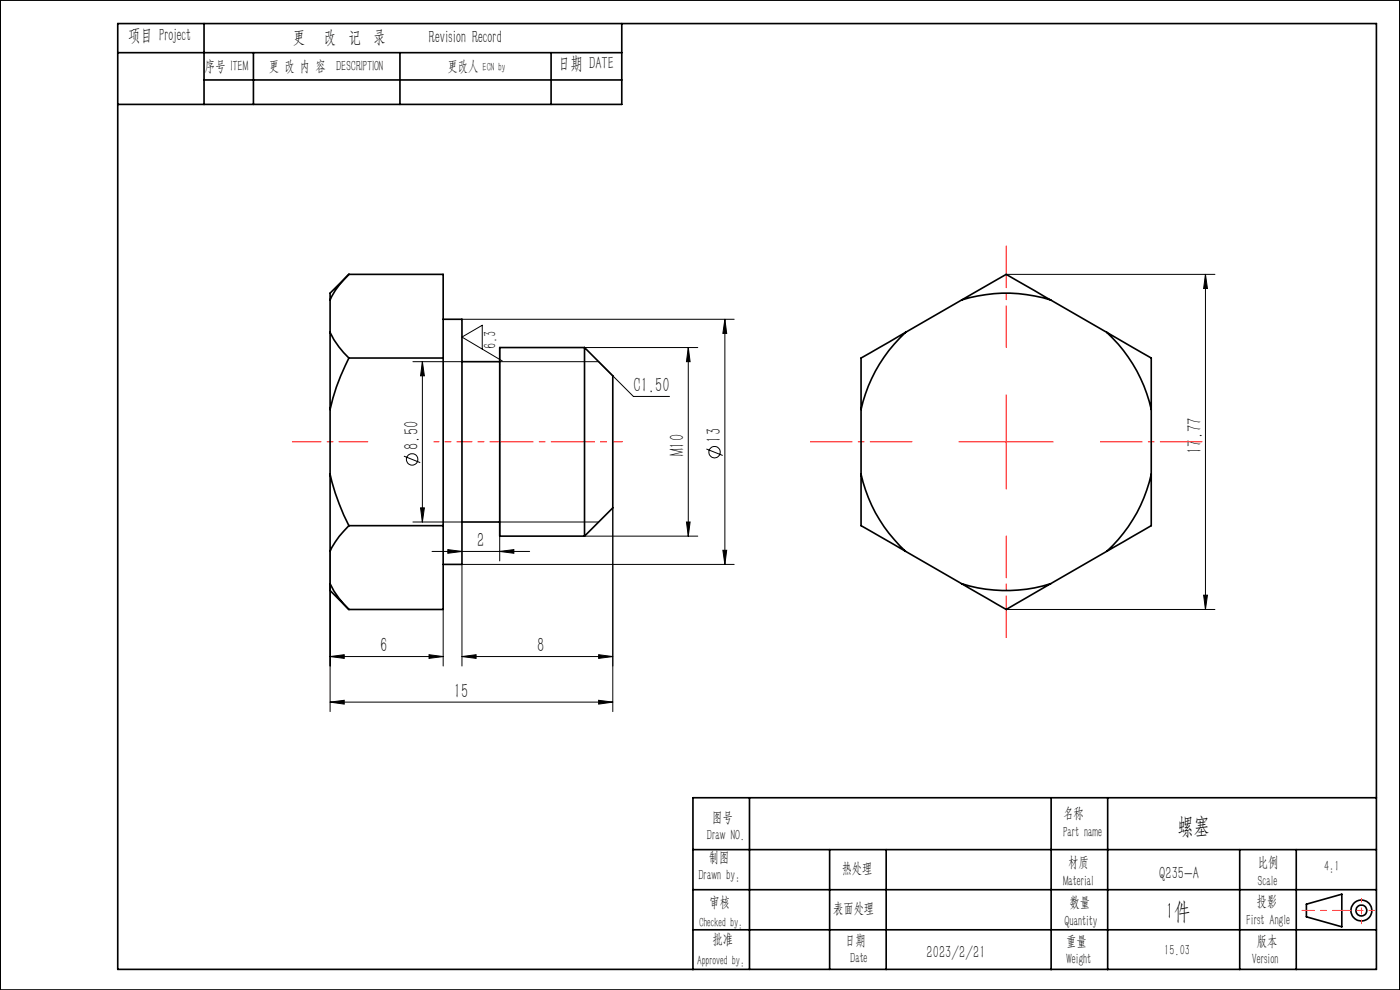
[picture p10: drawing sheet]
<svg xmlns="http://www.w3.org/2000/svg" width="297mm" height="210mm" viewBox="0 0 297 210" stroke-linecap="round" stroke-linejoin="round" font-family="sans-serif">
<g fill="none" stroke="#000" stroke-width=".21">
<path d="M213.5 58.2h44.2M255.7 58.2l.5 3h-.9zM255.7 58.2v71.1M87.6 76.7h10.4M89.6 76.7v34M89.6 76.7l.4 3h-.8zM98 67.7h57.8M102.3 74v-5l-4.3 2.5 8.6 5.1M106 76.7h21l7.4 7.4h7.6M124 73.7h24M146 73.7l.4 3h-.8zM146 73.7v40"/>
<path d="M153.8 67.7l.4 3h-.8zM153.8 67.7v52M85.7 96.8l3.4 1.3M149.9 95.2l3.4 1.4M70 116.9v34M87.6 110.7h10.4M89.2 107.7h.8l-.4 3zM91.7 117h20.7M95 116.6l3 .4-3 .4zM106 117l3-.4v.8zM124 113.7h24M127 110.7h-21v8.3"/>
<path d="M130 107.7v43.2M145.6 110.7h.8l-.4 3zM153.4 116.7h.8l-.4 3zM155.8 119.7h-57.8v21.6M70 139.3l3-.4v.8zM70 139.3h24M91 138.9l3 .4-3 .4zM94 129.3v12M98 139.3l3-.4v.8zM98 139.3h32M127 138.9l3 .4-3 .4zM213.5 129.3h44.2"/>
<path d="M255.3 126.3h.9l-.5 3zM70 148.9l3-.4v.9zM70 148.9h60M127 148.5l3 .4-3 .5z"/>
<circle cx="87.4" cy="97.4" r="1.21"/>
<circle cx="151.6" cy="95.9" r="1.21"/>
</g>
<path d="M106 73.7v40" fill="none" stroke="#000" stroke-width=".25"/>
<g fill="none" stroke="#000" stroke-width=".35">
<path d="M0 0h297v210h-297zM25 11.2h106.9M25 5h267v200.6h-267zM43.3 5v17.1M43.3 17h88.6M53.8 11.2v10.9M84.8 11.2v10.9M116.9 11.2v10.9M131.9 5v17.1h-106.9M74 58.2a16.7 16.7 0 0 0-4 5.4M74 58.2l-4 4v1.4M74 58.2h20v71.1h-20"/>
<path d="M70 70.5v16.3M70 70.5a18.5 18.5 0 0 0 4 5.4M70 63.6v6.9M74 75.9a46.6 46.6 0 0 0-4 10.9M74 75.9h20M94 67.7h4v52h-4M98 76.7h8M124 73.7l6 6v28l-6 6M124 73.7v40M124 73.7h-18v40h18M192.1 70.5a31.8 31.8 0 0 0-9.4 16.3M192.1 70.5l-9.4 5.4v10.9"/>
<path d="M204 63.6a31.3 31.3 0 0 1 18.9 0M204 63.6l9.5-5.4 9.4 5.4M204 63.6l-11.9 6.9M222.9 63.6l11.9 6.9M234.8 70.5l9.4 5.4v10.9M234.8 70.5a31.8 31.8 0 0 1 9.4 16.3M70 86.8v13.8M182.7 86.8v13.8M244.2 86.8v13.8M70 100.6v16.3M70 100.6a45.3 45.3 0 0 0 4 10.9M70 116.9v6.9"/>
<path d="M74 111.5a18.1 18.1 0 0 0-4 5.4M74 111.5h20M98 110.7h8M182.7 100.6a31.3 31.3 0 0 0 9.4 16.3M182.7 100.6v10.9l9.4 5.4M192.1 116.9l11.9 6.9M234.8 116.9l-11.9 6.9M244.2 100.6a31.3 31.3 0 0 1-9.4 16.3M244.2 100.6v10.9l-9.4 5.4M70 123.8a19.3 19.3 0 0 0 4 5.5M70 123.8v1.5l4 4M204 123.8a31.3 31.3 0 0 0 18.9 0"/>
<path d="M204 123.8l9.5 5.5 9.4-5.5M159 169.2v36.4M223 169.2v36.5M235 169.2v36.5M292 169.2h-145v36.5M147 180.2h145M147 188.7h145M147 197.2h145M176 180.2v25.4M188 180.2v25.5M263 180.2v25.5M275 180.2v25.5"/>
<path d="M277.1 191.8l7.6-2.1v6.9l-7.6-2.1z"/>
<circle cx="288.8" cy="193.2" r="1.15"/>
<circle cx="288.8" cy="193.1" r="2.21"/>
</g>
<path d="M78 93.7h-16" fill="none" stroke="#f00" stroke-width=".21" stroke-dasharray="15.2 1.3 1.3 1.3" stroke-dashoffset="9.1"/>
<path d="M98 93.7h-6" fill="none" stroke="#f00" stroke-width=".21" stroke-dasharray="15.2 1.3 1.3 1.3" stroke-dashoffset="14.1"/>
<path d="M106 93.7h-8M124 93.7h8" fill="none" stroke="#f00" stroke-width=".21" stroke-dasharray="15.2 1.3 1.3 1.3" stroke-dashoffset="13.1"/>
<path d="M124 93.7h-18" fill="none" stroke="#f00" stroke-width=".21" stroke-dasharray="15.2 1.3 1.3 1.3" stroke-dashoffset="8.1"/>
<path d="M213.5 73.7v-21.5M193.5 93.7h-21.6M233.5 93.7h21.5M213.5 113.7v21.5" fill="none" stroke="#f00" stroke-width=".21" stroke-dasharray="15.2 1.3 1.3 1.3" stroke-dashoffset="6.4"/>
<path d="M203.4 93.7h20M213.5 83.7v20" fill="none" stroke="#f00" stroke-width=".21"/>
<path d="M285.4 193.1h6.2" fill="none" stroke="#f00" stroke-width=".21" stroke-dasharray="15.2 1.3 1.3 1.3" stroke-dashoffset="14"/>
<path d="M288.8 190.6v5.3" fill="none" stroke="#f00" stroke-width=".21" stroke-dasharray="15.2 1.3 1.3 1.3" stroke-dashoffset="14.5"/>
<path d="M276.2 193.1h9.2" fill="none" stroke="#f00" stroke-width=".21" stroke-dasharray="15.2 1.3 1.3 1.3" stroke-dashoffset="12.6"/>
<g fill="#000">
<path d="M153.8 67.7l.4 3h-.8zM153.4 116.7h.8l-.4 3zM89.6 76.7l.4 3h-.8zM89.2 107.7h.8l-.4 3zM255.7 58.2l.5 3h-.9zM255.3 126.3h.9l-.5 3z"/>
<path d="M145.6 110.7h.8l-.4 3zM146 73.7l.4 3h-.8z"/>
<path d="M91 138.9l3 .4-3 .4zM70 139.3l3-.4v.8zM106 117l3-.4v.8zM95 116.6l3 .4-3 .4zM127 148.5l3 .4-3 .5zM70 148.9l3-.4v.9z"/>
<path d="M98 139.3l3-.4v.8zM127 138.9l3 .4-3 .4z"/>
</g>
<g font-size="4.9">
<text x="249.8" y="177">螺塞</text>
<text x="247.4" y="194.9">1件</text>
</g>
<g font-size="4.4">
<text x="134.4" y="83.2">C1.50</text>
<text x="88.8" y="95.4" transform="rotate(-90 88.8 95.4)">8.50</text>
<text x="152.9" y="93.9" transform="rotate(-90 152.9 93.9)">13</text>
<text x="145.2" y="96.8" transform="rotate(-90 145.2 96.8)">M10</text>
<text x="254.9" y="96.3" transform="rotate(-90 254.9 96.3)">17.77</text>
<text x="101.3" y="116.1">2</text>
<text x="80.6" y="138.4">6</text>
<text x="113.9" y="138.4">8</text>
<text x="96.3" y="148.1">15</text>
</g>
<g font-size="3.8">
<text x="27.2" y="8.6">项目 Project</text>
<text x="62.1" y="9.1">更</text>
<text x="68.7" y="9.1">改 记 录</text>
<text x="91" y="9.1">Revision Record</text>
<text x="118.4" y="14.7">日期 DATE</text>
<text x="105.2" y="74" transform="rotate(-90 105.2 74)">6.3</text>
<text x="245.9" y="186.6">Q235-A</text>
<text x="196.6" y="203.3">2023/2/21</text>
</g>
<text font-size="3.2" x="43.4" y="15">序号 ITEM</text>
<g font-size="3.1">
<text x="57.1" y="15">更 改 内 容 DESCRIPTION</text>
<text x="95" y="15">更改人</text>
<text x="225.5" y="173.5">名称</text>
<text x="150" y="178.3">Draw NO.</text>
<text x="151" y="174.3">图号</text>
<text x="225.5" y="177.5">Part name</text>
<text x="150.4" y="182.8">制图</text>
<text x="178.6" y="185.2">热处理</text>
<text x="226.6" y="184">材质</text>
<text x="266.9" y="184">比例</text>
<text x="280.9" y="184.7">4:1</text>
<text x="148.2" y="186.8">Drawn by:</text>
<text x="225.5" y="188">Material</text>
<text x="266.9" y="188">Scale</text>
<text x="150.5" y="192.3">审核</text>
<text x="176.7" y="193.6">表面处理</text>
<text x="225.8" y="196.4">Quantity</text>
<text x="226.9" y="192.4">数量</text>
<text x="264.4" y="196.2">First Angle</text>
<text x="266.6" y="192.2">投影</text>
<text x="151.2" y="200.3">批准</text>
<text x="179.3" y="200.4">日期</text>
<text x="226.2" y="200.6">重量</text>
<text x="247" y="202.7">15.03</text>
<text x="266.6" y="200.6">版本</text>
<text x="180.4" y="204.4">Date</text>
<text x="226.2" y="204.6">Weight</text>
<text x="265.5" y="204.6">Version</text>
</g>
<g font-size="2.8">
<text x="148.3" y="196.7">Checked by：</text>
<text x="147.9" y="204.7">Approved by：</text>
</g>
<text font-size="2.5" x="102.4" y="15">ECN by</text>
</svg>
